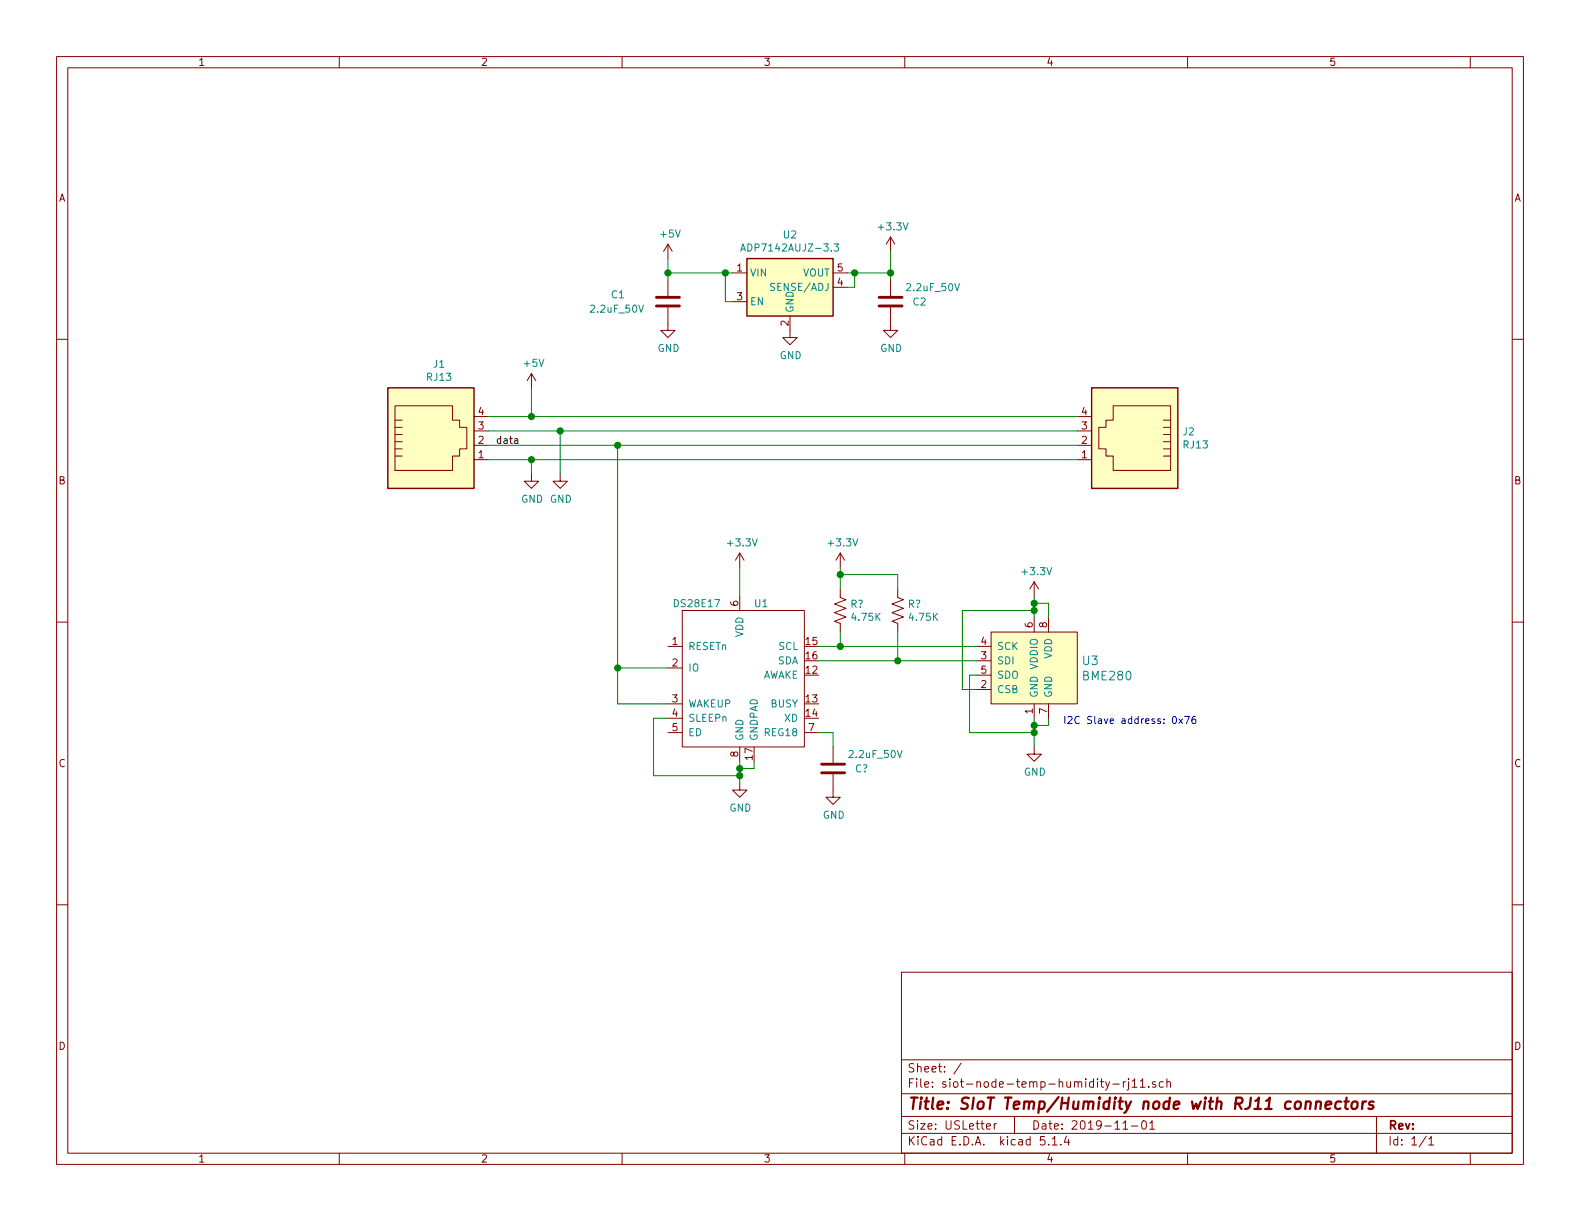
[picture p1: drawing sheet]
EESchema Schematic File Version 4
EELAYER 30 0
EELAYER END
$Descr USLetter 11000 8500
encoding utf-8
Sheet 1 1
Title "SIoT Temp/Humidity node with RJ11 connectors"
Date "2019-11-01"
Rev ""
Comp ""
Comment1 ""
Comment2 ""
Comment3 ""
Comment4 ""
$EndDescr
$Comp
L Connector:RJ13 J1
U 1 1
P 3000 3100
F 0 "J1" H 3057 3667 50  0000 C CNN
F 1 "RJ13" H 3057 3576 50  0000 C CNN
F 2 "" V 3000 3125 50  0001 C CNN
F 3 "~" V 3000 3125 50  0001 C CNN
	1    3000 3100
	1    0    0    -1  
$EndComp
$Comp
L Connector:RJ13 J2
U 1 1
P 7900 3100
F 0 "J2" H 7570 3196 50  0000 R CNN
F 1 "RJ13" H 7570 3105 50  0000 R CNN
F 2 "" V 7900 3125 50  0001 C CNN
F 3 "~" V 7900 3125 50  0001 C CNN
	1    7900 3100
	-1   0    0    -1  
$EndComp
$Comp
L dk_Humidity-Moisture-Sensors:BME280 U3
U 1 1
P 7200 4700
F 0 "U3" H 7528 4803 60  0000 L CNN
F 1 "BME280" H 7528 4697 60  0000 L CNN
F 2 "digikey-footprints:Pressure_Sensor_LGA-8_2.5x2.5mm_BME280" H 7400 4900 60  0001 L CNN
F 3 "https://ae-bst.resource.bosch.com/media/_tech/media/datasheets/BST-BME280-DS002.pdf" H 7400 5000 60  0001 L CNN
F 4 "828-1063-1-ND" H 7400 5100 60  0001 L CNN "Digi-Key_PN"
F 5 "BME280" H 7400 5200 60  0001 L CNN "MPN"
F 6 "Sensors, Transducers" H 7400 5300 60  0001 L CNN "Category"
F 7 "Humidity, Moisture Sensors" H 7400 5400 60  0001 L CNN "Family"
F 8 "https://ae-bst.resource.bosch.com/media/_tech/media/datasheets/BST-BME280-DS002.pdf" H 7400 5500 60  0001 L CNN "DK_Datasheet_Link"
F 9 "/product-detail/en/bosch-sensortec/BME280/828-1063-1-ND/6136314" H 7400 5600 60  0001 L CNN "DK_Detail_Page"
F 10 "SENSOR PRESSURE HUMIDITY TEMP" H 7400 5700 60  0001 L CNN "Description"
F 11 "Bosch Sensortec" H 7400 5800 60  0001 L CNN "Manufacturer"
F 12 "Active" H 7400 5900 60  0001 L CNN "Status"
	1    7200 4700
	1    0    0    -1  
$EndComp
$Comp
L bec-power:ADP7142AUJZ-3.3 U2
U 1 1
P 5500 2000
F 0 "U2" H 5500 2367 50  0000 C CNN
F 1 "ADP7142AUJZ-3.3" H 5500 2276 50  0000 C CNN
F 2 "Package_TO_SOT_SMD:TSOT-23-5" H 5500 1600 50  0001 C CIN
F 3 "https://www.analog.com/media/en/technical-documentation/data-sheets/ADP7142.pdf" H 5500 1500 50  0001 C CNN
F 4 "Analog Devices" H 5500 2500 50  0001 C CNN "Manufacturer"
F 5 "ADP7142AUJZ-3.3" H 5500 2400 50  0001 C CNN "MPN"
	1    5500 2000
	1    0    0    -1  
$EndComp
Wire Wire Line
	3400 2900 3700 2900
Wire Wire Line
	3400 3000 3900 3000
Wire Wire Line
	3400 3100 4300 3100
Wire Wire Line
	3400 3200 3700 3200
$Comp
L bec-passive:2.2uF_50V C1
U 1 1
P 4650 2100
F 0 "C1" H 4250 2150 50  0000 L CNN
F 1 "2.2uF_50V" H 4100 2050 50  0000 L CNN
F 2 "Capacitor_SMD:C_0603_1608Metric" H 5450 2300 50  0001 C CNN
F 3 "https://product.tdk.com/info/en/catalog/datasheets/mlcc_commercial_midvoltage_en.pdf" H 4650 2100 50  0001 C CNN
F 4 "GRM188R61H225ME11J" H 5250 2200 50  0001 C CNN "MPN"
F 5 "Murata" H 5100 2400 50  0001 C CNN "Manufacturer"
	1    4650 2100
	1    0    0    -1  
$EndComp
$Comp
L power:+5V #PWR0101
U 1 1
P 3700 2700
F 0 "#PWR0101" H 3700 2550 50  0001 C CNN
F 1 "+5V" H 3715 2873 50  0000 C CNN
F 2 "" H 3700 2700 50  0001 C CNN
F 3 "" H 3700 2700 50  0001 C CNN
	1    3700 2700
	1    0    0    -1  
$EndComp
Wire Wire Line
	3700 2700 3700 2900
Connection ~ 3700 2900
Wire Wire Line
	3700 2900 7500 2900
$Comp
L power:GND #PWR0102
U 1 1
P 3700 3300
F 0 "#PWR0102" H 3700 3050 50  0001 C CNN
F 1 "GND" H 3705 3127 50  0000 C CNN
F 2 "" H 3700 3300 50  0001 C CNN
F 3 "" H 3700 3300 50  0001 C CNN
	1    3700 3300
	1    0    0    -1  
$EndComp
$Comp
L power:GND #PWR0103
U 1 1
P 3900 3300
F 0 "#PWR0103" H 3900 3050 50  0001 C CNN
F 1 "GND" H 3905 3127 50  0000 C CNN
F 2 "" H 3900 3300 50  0001 C CNN
F 3 "" H 3900 3300 50  0001 C CNN
	1    3900 3300
	1    0    0    -1  
$EndComp
Wire Wire Line
	3700 3200 3700 3300
Connection ~ 3700 3200
Wire Wire Line
	3700 3200 7500 3200
Wire Wire Line
	3900 3000 3900 3300
Connection ~ 3900 3000
Wire Wire Line
	3900 3000 7500 3000
Text Label 3450 3100 0    50   ~ 0
data
$Comp
L power:+5V #PWR0104
U 1 1
P 4650 1800
F 0 "#PWR0104" H 4650 1650 50  0001 C CNN
F 1 "+5V" H 4665 1973 50  0000 C CNN
F 2 "" H 4650 1800 50  0001 C CNN
F 3 "" H 4650 1800 50  0001 C CNN
	1    4650 1800
	1    0    0    -1  
$EndComp
Wire Wire Line
	4650 1900 4650 1950
$Comp
L power:GND #PWR0105
U 1 1
P 4650 2250
F 0 "#PWR0105" H 4650 2000 50  0001 C CNN
F 1 "GND" H 4655 2077 50  0000 C CNN
F 2 "" H 4650 2250 50  0001 C CNN
F 3 "" H 4650 2250 50  0001 C CNN
	1    4650 2250
	1    0    0    -1  
$EndComp
$Comp
L bec-passive:2.2uF_50V C2
U 1 1
P 6200 2100
F 0 "C2" H 6350 2100 50  0000 L CNN
F 1 "2.2uF_50V" H 6300 2200 50  0000 L CNN
F 2 "Capacitor_SMD:C_0603_1608Metric" H 7000 2300 50  0001 C CNN
F 3 "https://product.tdk.com/info/en/catalog/datasheets/mlcc_commercial_midvoltage_en.pdf" H 6200 2100 50  0001 C CNN
F 4 "GRM188R61H225ME11J" H 6800 2200 50  0001 C CNN "MPN"
F 5 "Murata" H 6650 2400 50  0001 C CNN "Manufacturer"
	1    6200 2100
	1    0    0    -1  
$EndComp
$Comp
L power:+3.3V #PWR0106
U 1 1
P 6200 1750
F 0 "#PWR0106" H 6200 1600 50  0001 C CNN
F 1 "+3.3V" H 6215 1923 50  0000 C CNN
F 2 "" H 6200 1750 50  0001 C CNN
F 3 "" H 6200 1750 50  0001 C CNN
	1    6200 1750
	1    0    0    -1  
$EndComp
Wire Wire Line
	6200 1750 6200 1900
Wire Wire Line
	5900 1900 5950 1900
Connection ~ 6200 1900
Wire Wire Line
	6200 1900 6200 1950
Wire Wire Line
	4650 1800 4650 1900
Connection ~ 4650 1900
$Comp
L power:GND #PWR0107
U 1 1
P 6200 2250
F 0 "#PWR0107" H 6200 2000 50  0001 C CNN
F 1 "GND" H 6205 2077 50  0000 C CNN
F 2 "" H 6200 2250 50  0001 C CNN
F 3 "" H 6200 2250 50  0001 C CNN
	1    6200 2250
	1    0    0    -1  
$EndComp
Wire Wire Line
	5100 1900 5050 1900
Wire Wire Line
	5050 1900 5050 2100
Wire Wire Line
	5050 2100 5100 2100
Connection ~ 5050 1900
Wire Wire Line
	5050 1900 4650 1900
Wire Wire Line
	5900 2000 5950 2000
Wire Wire Line
	5950 2000 5950 1900
Connection ~ 5950 1900
Wire Wire Line
	5950 1900 6200 1900
$Comp
L power:GND #PWR0108
U 1 1
P 5500 2300
F 0 "#PWR0108" H 5500 2050 50  0001 C CNN
F 1 "GND" H 5505 2127 50  0000 C CNN
F 2 "" H 5500 2300 50  0001 C CNN
F 3 "" H 5500 2300 50  0001 C CNN
	1    5500 2300
	1    0    0    -1  
$EndComp
$Comp
L power:+3.3V #PWR0109
U 1 1
P 5150 3950
F 0 "#PWR0109" H 5150 3800 50  0001 C CNN
F 1 "+3.3V" H 5165 4123 50  0000 C CNN
F 2 "" H 5150 3950 50  0001 C CNN
F 3 "" H 5150 3950 50  0001 C CNN
	1    5150 3950
	1    0    0    -1  
$EndComp
$Comp
L power:GND #PWR0110
U 1 1
P 7200 5200
F 0 "#PWR0110" H 7200 4950 50  0001 C CNN
F 1 "GND" H 7205 5027 50  0000 C CNN
F 2 "" H 7200 5200 50  0001 C CNN
F 3 "" H 7200 5200 50  0001 C CNN
	1    7200 5200
	1    0    0    -1  
$EndComp
Wire Wire Line
	7200 5000 7200 5050
Wire Wire Line
	7200 5050 7300 5050
Wire Wire Line
	7300 5050 7300 5000
Connection ~ 7200 5050
Wire Wire Line
	7200 5050 7200 5100
Wire Wire Line
	4300 3100 4300 4650
Wire Wire Line
	4300 4650 4650 4650
Connection ~ 4300 3100
Wire Wire Line
	4300 3100 7500 3100
Wire Wire Line
	4300 4650 4300 4900
Wire Wire Line
	4300 4900 4650 4900
Connection ~ 4300 4650
$Comp
L power:GND #PWR0111
U 1 1
P 5150 5450
F 0 "#PWR0111" H 5150 5200 50  0001 C CNN
F 1 "GND" H 5155 5277 50  0000 C CNN
F 2 "" H 5150 5450 50  0001 C CNN
F 3 "" H 5150 5450 50  0001 C CNN
	1    5150 5450
	1    0    0    -1  
$EndComp
Wire Wire Line
	4650 5000 4550 5000
Wire Wire Line
	4550 5000 4550 5400
Wire Wire Line
	4550 5400 5150 5400
Wire Wire Line
	5150 5400 5150 5350
Wire Wire Line
	5150 5400 5150 5450
Connection ~ 5150 5400
Wire Wire Line
	5250 5300 5250 5350
Wire Wire Line
	5250 5350 5150 5350
Connection ~ 5150 5350
Wire Wire Line
	5150 5350 5150 5300
$Comp
L power:+3.3V #PWR?
U 1 1
P 7200 4150
F 0 "#PWR?" H 7200 4000 50  0001 C CNN
F 1 "+3.3V" H 7215 4323 50  0000 C CNN
F 2 "" H 7200 4150 50  0001 C CNN
F 3 "" H 7200 4150 50  0001 C CNN
	1    7200 4150
	1    0    0    -1  
$EndComp
Wire Wire Line
	7200 4150 7200 4200
Wire Wire Line
	7200 4200 7300 4200
Wire Wire Line
	7300 4200 7300 4300
Connection ~ 7200 4200
Wire Wire Line
	7200 4200 7200 4250
Wire Wire Line
	7200 4250 6700 4250
Wire Wire Line
	6700 4250 6700 4800
Wire Wire Line
	6700 4800 6800 4800
Connection ~ 7200 4250
Wire Wire Line
	7200 4250 7200 4300
$Comp
L Device:R_US R?
U 1 1
P 5850 4250
F 0 "R?" H 5918 4296 50  0000 L CNN
F 1 "4.75K" H 5918 4205 50  0000 L CNN
F 2 "Capacitor_SMD:C_0603_1608Metric" V 5890 4240 50  0001 C CNN
F 3 "~" H 5850 4250 50  0001 C CNN
	1    5850 4250
	1    0    0    -1  
$EndComp
Wire Wire Line
	5700 4500 5850 4500
Wire Wire Line
	5700 4600 6250 4600
$Comp
L Device:R_US R?
U 1 1
P 6250 4250
F 0 "R?" H 6318 4296 50  0000 L CNN
F 1 "4.75K" H 6318 4205 50  0000 L CNN
F 2 "Capacitor_SMD:C_0603_1608Metric" V 6290 4240 50  0001 C CNN
F 3 "~" H 6250 4250 50  0001 C CNN
	1    6250 4250
	1    0    0    -1  
$EndComp
Wire Wire Line
	5850 4400 5850 4500
Connection ~ 5850 4500
Wire Wire Line
	5850 4500 6800 4500
Wire Wire Line
	6250 4400 6250 4600
Connection ~ 6250 4600
Wire Wire Line
	6250 4600 6800 4600
$Comp
L power:+3.3V #PWR?
U 1 1
P 5850 3950
F 0 "#PWR?" H 5850 3800 50  0001 C CNN
F 1 "+3.3V" H 5865 4123 50  0000 C CNN
F 2 "" H 5850 3950 50  0001 C CNN
F 3 "" H 5850 3950 50  0001 C CNN
	1    5850 3950
	1    0    0    -1  
$EndComp
Wire Wire Line
	5850 3950 5850 4000
Wire Wire Line
	5850 4000 6250 4000
Wire Wire Line
	6250 4000 6250 4100
Connection ~ 5850 4000
Wire Wire Line
	5850 4000 5850 4100
Wire Wire Line
	7200 5100 6750 5100
Wire Wire Line
	6750 5100 6750 4700
Wire Wire Line
	6750 4700 6800 4700
Connection ~ 7200 5100
Wire Wire Line
	7200 5100 7200 5200
Text Notes 7400 5050 0    50   ~ 0
I2C Slave address: 0x76
$Comp
L bec-passive:2.2uF_50V C?
U 1 1
P 5800 5350
F 0 "C?" H 5950 5350 50  0000 L CNN
F 1 "2.2uF_50V" H 5900 5450 50  0000 L CNN
F 2 "Capacitor_SMD:C_0603_1608Metric" H 6600 5550 50  0001 C CNN
F 3 "https://product.tdk.com/info/en/catalog/datasheets/mlcc_commercial_midvoltage_en.pdf" H 5800 5350 50  0001 C CNN
F 4 "GRM188R61H225ME11J" H 6400 5450 50  0001 C CNN "MPN"
F 5 "Murata" H 6250 5650 50  0001 C CNN "Manufacturer"
	1    5800 5350
	1    0    0    -1  
$EndComp
Wire Wire Line
	5150 3950 5150 4150
$Comp
L bec-interface:DS28E17 U1
U 1 1
P 5200 4700
F 0 "U1" H 5300 5200 50  0000 C CNN
F 1 "DS28E17" H 4850 5200 50  0000 C CNN
F 2 "BEC:QFN65P400X400X80-17N" H 4800 4000 50  0001 C CNN
F 3 "https://datasheets.maximintegrated.com/en/ds/DS28E17.pdf" H 4800 4000 50  0001 C CNN
F 4 "DS28DE17Q" H 4800 5400 50  0001 C CNN "MPN"
F 5 "Maxim Integrated" H 4700 5500 50  0001 C CNN "Manufactuer"
	1    5200 4700
	1    0    0    -1  
$EndComp
Wire Wire Line
	5700 5100 5800 5100
Wire Wire Line
	5800 5100 5800 5200
$Comp
L power:GND #PWR?
U 1 1
P 5800 5500
F 0 "#PWR?" H 5800 5250 50  0001 C CNN
F 1 "GND" H 5805 5327 50  0000 C CNN
F 2 "" H 5800 5500 50  0001 C CNN
F 3 "" H 5800 5500 50  0001 C CNN
	1    5800 5500
	1    0    0    -1  
$EndComp
$EndSCHEMATC
